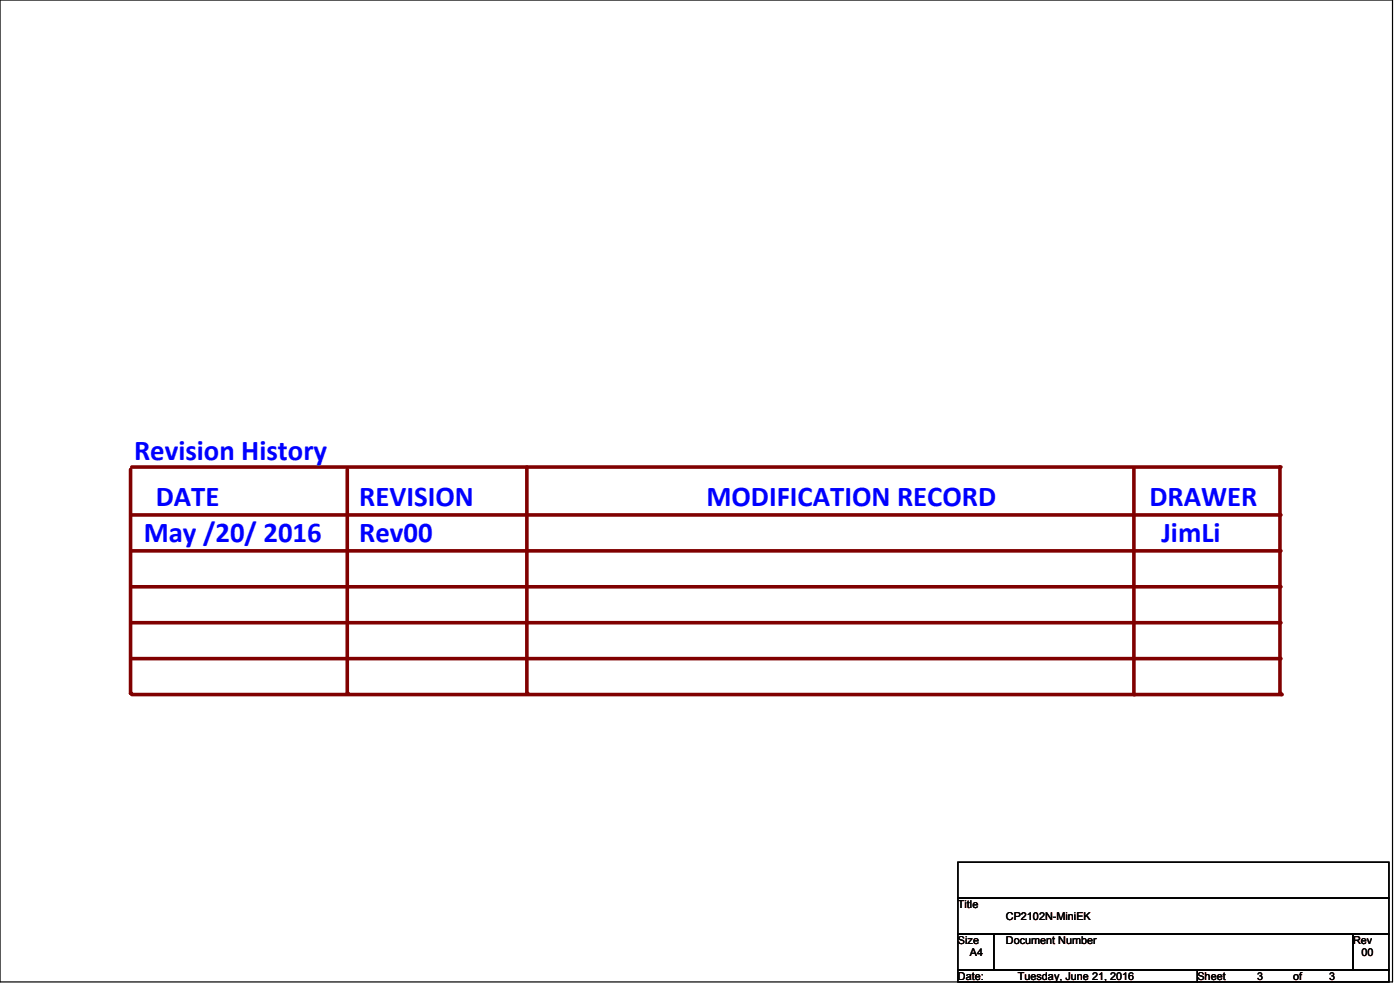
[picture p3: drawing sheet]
<svg xmlns="http://www.w3.org/2000/svg" width="297mm" height="210mm" viewBox="0 0 297 210" stroke-linecap="round" stroke-linejoin="round" font-family="sans-serif">
<path d="M0 0h295.4v208.3h-295.4z" fill="none" stroke="#000" stroke-width=".25"/>
<path d="M28 109.2h243.5" fill="none" stroke="#800000" stroke-width=".76"/>
<circle cx="271.5" cy="109.2" r=".38" fill="#800000"/>
<path d="M28 132.1h243.5" fill="none" stroke="#800000" stroke-width=".76"/>
<circle cx="271.5" cy="132.1" r=".38" fill="#800000"/>
<path d="M28 124.5h243.5" fill="none" stroke="#800000" stroke-width=".76"/>
<circle cx="271.5" cy="124.5" r=".38" fill="#800000"/>
<path d="M28 99.1h243.5" fill="none" stroke="#800000" stroke-width=".76"/>
<circle cx="271.5" cy="99.1" r=".38" fill="#800000"/>
<path d="M111.8 99.1v48" fill="none" stroke="#800000" stroke-width=".76"/>
<circle cx="111.8" cy="147.1" r=".38" fill="#800000"/>
<path d="M28 139.7h243.5" fill="none" stroke="#800000" stroke-width=".76"/>
<circle cx="271.5" cy="139.7" r=".38" fill="#800000"/>
<path d="M28 116.9h243.5" fill="none" stroke="#800000" stroke-width=".76"/>
<circle cx="271.5" cy="116.9" r=".38" fill="#800000"/>
<path d="M28 147.3h243.8" fill="none" stroke="#800000" stroke-width=".76"/>
<circle cx="271.8" cy="147.3" r=".38" fill="#800000"/>
<path d="M240.5 99.3v48" fill="none" stroke="#800000" stroke-width=".76"/>
<circle cx="240.5" cy="147.3" r=".38" fill="#800000"/>
<path d="M73.7 99.6v47.5" fill="none" stroke="#800000" stroke-width=".76"/>
<circle cx="73.7" cy="147.1" r=".38" fill="#800000"/>
<path d="M271.5 99.1v48" fill="none" stroke="#800000" stroke-width=".76"/>
<circle cx="271.5" cy="147.1" r=".38" fill="#800000"/>
<path d="M27.7 99.6v47.5" fill="none" stroke="#800000" stroke-width=".76"/>
<circle cx="27.7" cy="147.1" r=".38" fill="#800000"/>
<path d="M203.2 182.9h91.5v7.6h-91.5zM203.2 190.5h91.5v7.6h-91.5zM203.2 198.1h7.6v7.7h-7.6zM210.8 198.1h76.2v7.7h-76.2zM287 198.1h7.7v7.7h-7.7zM203.2 205.8h50.8v2.5h-50.8zM254 205.8h40.7v2.5h-40.7z" fill="none" stroke="#000" stroke-width=".25"/>
<g font-size="6.1" fill="#00f">
<text x="28.5" y="97.5">Revision History</text>
<text x="33" y="107.4">DATE</text>
<text x="76.2" y="107.4">REVISION</text>
<text x="149.9" y="107.4">MODIFICATION RECORD</text>
<text x="243.9" y="107.4">DRAWER</text>
<text x="30.5" y="115">May /20/ 2016</text>
<text x="76.2" y="115">Rev00</text>
<text x="246.4" y="115">JimLi</text>
</g>
<g font-size="2.3">
<text x="203.2" y="192.6">Title</text>
<text x="213.4" y="195.1">CP2102N-MiniEK</text>
<text x="203.2" y="200.2">Size</text>
<text x="205.8" y="202.7">A4</text>
<text x="213.4" y="200.2">Document Number</text>
<text x="287" y="200.2">Rev</text>
<text x="288.8" y="202.7">00</text>
<text x="203.2" y="207.8">Date:</text>
<text x="215.9" y="207.8">Tuesday, June 21, 2016</text>
<text x="254" y="207.8">Sheet</text>
<text x="266.7" y="207.8">3</text>
<text x="274.3" y="207.8">of</text>
<text x="282" y="207.8">3</text>
</g>
</svg>
